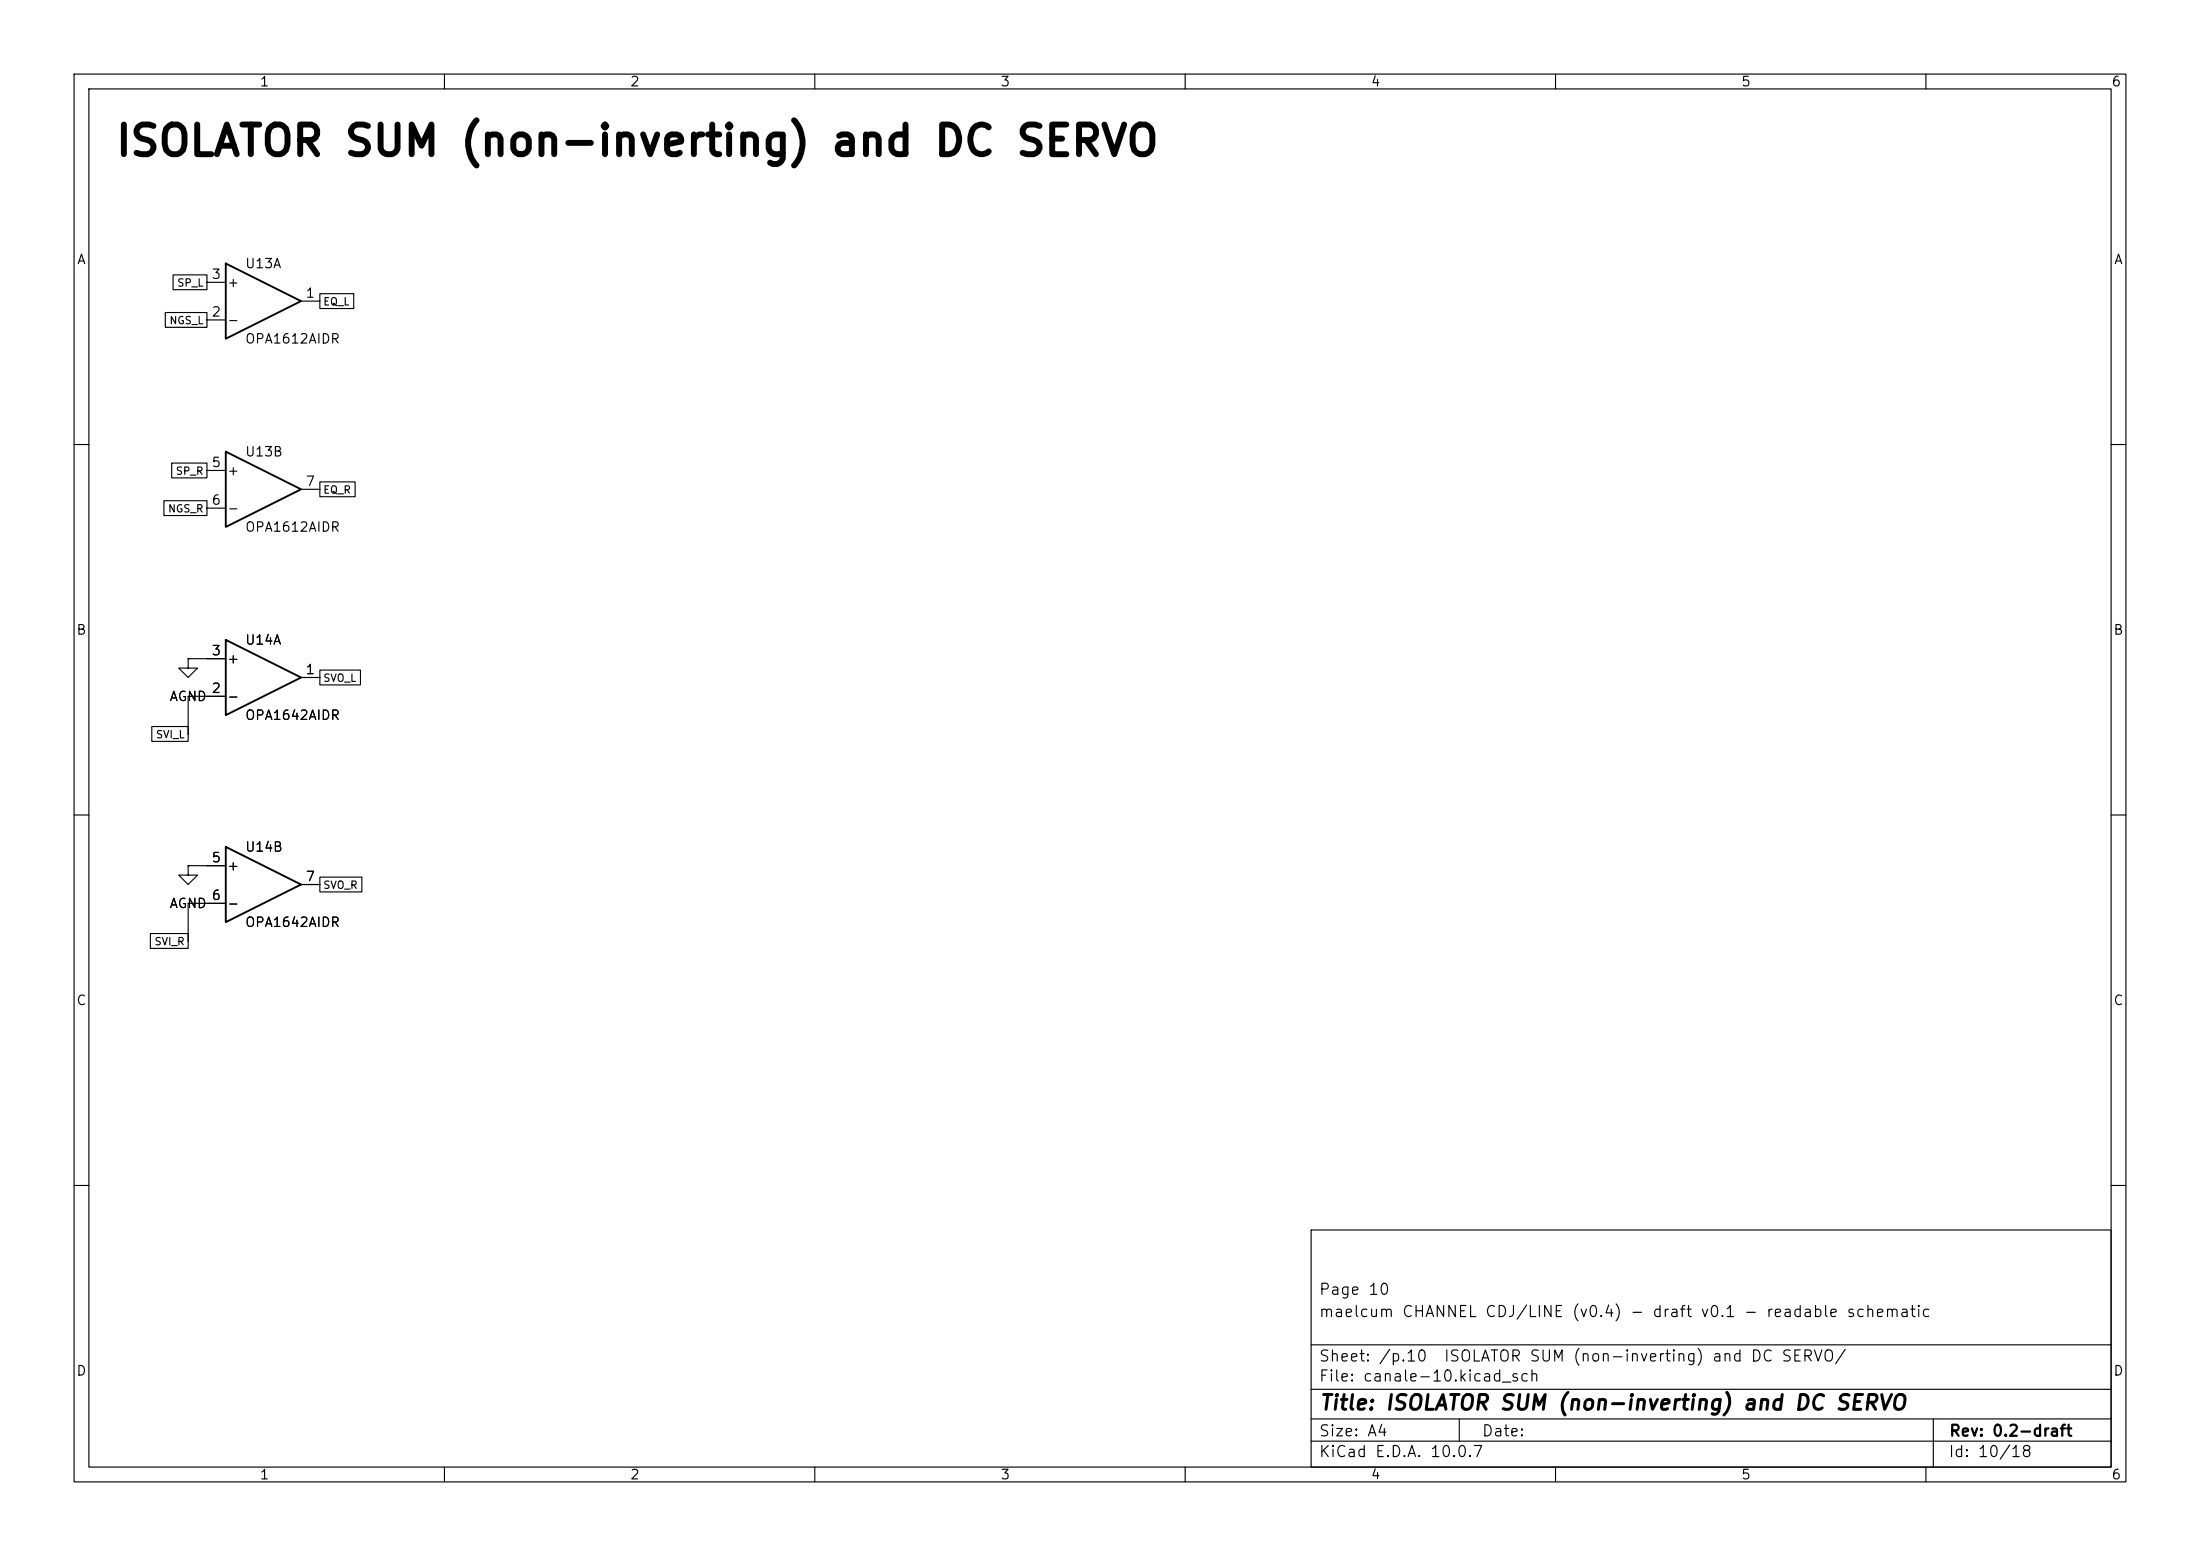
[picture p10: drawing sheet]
(kicad_sch
 (version 20260101)
 (generator "eeschema")
 (generator_version "10.0")
 (paper "A4")
 (title_block
  (title "ISOLATOR SUM (non-inverting) and DC SERVO")
  (rev "0.2-draft")
  (comment 1 "maelcum CHANNEL CDJ/LINE (v0.4) - draft v0.1 - readable schematic")
  (comment 2 "Page 10"))
 (lib_symbols
  (symbol
   "Amplifier_Operational:OPA1612AxD"
   (pin_names
    (offset 0.127)) (exclude_from_sim no) (in_bom yes) (on_board yes)
   (in_pos_files yes)
   (duplicate_pin_numbers_are_jumpers no)
   (property
    "Reference"
    "U" (at 0 5.08 0) (show_name no) (do_not_autoplace no) (effects (font (size 1.27 1.27)) (justify left)))
   (property
    "Value"
    "OPA1612AxD" (at 0 -5.08 0) (show_name no) (do_not_autoplace no) (effects (font (size 1.27 1.27)) (justify left)))
   (property
    "Footprint"
    "" (at 0 0 0) (show_name no) (do_not_autoplace no) (hide yes) (effects (font (size 1.27 1.27))))
   (property
    "Datasheet"
    "http://www.ti.com/lit/ds/symlink/opa1612.pdf" (at 0 0 0) (show_name no) (do_not_autoplace no) (hide yes) (effects (font (size 1.27 1.27))))
   (property
    "Description"
    "Dual SoundPlus High Performance, Bipolar-Input Audio Operational Amplifiers, SOIC-8" (at 0 0 0) (show_name no) (do_not_autoplace no) (hide yes) (effects (font (size 1.27 1.27))))
   (property
    "ki_locked"
    "" (at 0 0 0) (show_name no) (do_not_autoplace no) (effects (font (size 1.27 1.27))))
   (property
    "ki_keywords"
    "dual opamp" (at 0 0 0) (show_name no) (do_not_autoplace no) (hide yes) (effects (font (size 1.27 1.27))))
   (property
    "ki_fp_filters"
    "SOIC*3.9x4.9mm*P1.27mm* DIP*W7.62mm* TO*99* OnSemi*Micro8* TSSOP*3x3mm*P0.65mm* TSSOP*4.4x3mm*P0.65mm* MSOP*3x3mm*P0.65mm* SSOP*3.9x4.9mm*P0.635mm* LFCSP*2x2mm*P0.5mm* *SIP* SOIC*5.3x6.2mm*P1.27mm*" (at 0 0 0) (show_name no) (do_not_autoplace no) (hide yes) (effects (font (size 1.27 1.27))))
   (symbol
    "OPA1612AxD_1_1"
    (polyline (pts (xy -5.08 5.08) (xy 5.08 0) (xy -5.08 -5.08) (xy -5.08 5.08)) (stroke (width 0.254) (type default)) (fill (type background)))
    (pin
    output
    line (at 7.62 0 180) (length 2.54) (name
    "" (effects (font (size 1.27 1.27)))) (number
    "1" (effects (font (size 1.27 1.27)))))
    (pin
    input
    line (at -7.62 -2.54 0) (length 2.54) (name
    "-" (effects (font (size 1.27 1.27)))) (number
    "2" (effects (font (size 1.27 1.27)))))
    (pin
    input
    line (at -7.62 2.54 0) (length 2.54) (name
    "+" (effects (font (size 1.27 1.27)))) (number
    "3" (effects (font (size 1.27 1.27))))))
   (symbol
    "OPA1612AxD_2_1"
    (polyline (pts (xy -5.08 5.08) (xy 5.08 0) (xy -5.08 -5.08) (xy -5.08 5.08)) (stroke (width 0.254) (type default)) (fill (type background)))
    (pin
    input
    line (at -7.62 2.54 0) (length 2.54) (name
    "+" (effects (font (size 1.27 1.27)))) (number
    "5" (effects (font (size 1.27 1.27)))))
    (pin
    input
    line (at -7.62 -2.54 0) (length 2.54) (name
    "-" (effects (font (size 1.27 1.27)))) (number
    "6" (effects (font (size 1.27 1.27)))))
    (pin
    output
    line (at 7.62 0 180) (length 2.54) (name
    "" (effects (font (size 1.27 1.27)))) (number
    "7" (effects (font (size 1.27 1.27))))))
   (symbol
    "OPA1612AxD_3_1"
    (pin
    power_in
    line (at -2.54 -7.62 90) (length 3.81) (name
    "V-" (effects (font (size 1.27 1.27)))) (number
    "4" (effects (font (size 1.27 1.27)))))
    (pin
    power_in
    line (at -2.54 7.62 270) (length 3.81) (name
    "V+" (effects (font (size 1.27 1.27)))) (number
    "8" (effects (font (size 1.27 1.27))))))
   (embedded_fonts no))
  (symbol
   "power:GND"
   (power global)
   (pin_numbers (hide yes))
   (pin_names
    (offset 0) (hide yes)) (exclude_from_sim no) (in_bom yes) (on_board yes)
   (in_pos_files yes)
   (duplicate_pin_numbers_are_jumpers no)
   (property
    "Reference"
    "#PWR" (at 0 -6.35 0) (show_name no) (do_not_autoplace no) (hide yes) (effects (font (size 1.27 1.27))))
   (property
    "Value"
    "GND" (at 0 -3.81 0) (show_name no) (do_not_autoplace no) (effects (font (size 1.27 1.27))))
   (property
    "Footprint"
    "" (at 0 0 0) (show_name no) (do_not_autoplace no) (hide yes) (effects (font (size 1.27 1.27))))
   (property
    "Datasheet"
    "" (at 0 0 0) (show_name no) (do_not_autoplace no) (hide yes) (effects (font (size 1.27 1.27))))
   (property
    "Description"
    "Power symbol creates a global label with name \"GND\" , ground" (at 0 0 0) (show_name no) (do_not_autoplace no) (hide yes) (effects (font (size 1.27 1.27))))
   (property
    "ki_keywords"
    "global power" (at 0 0 0) (show_name no) (do_not_autoplace no) (hide yes) (effects (font (size 1.27 1.27))))
   (symbol
    "GND_0_1"
    (polyline (pts (xy 0 0) (xy 0 -1.27) (xy 1.27 -1.27) (xy 0 -2.54) (xy -1.27 -1.27) (xy 0 -1.27)) (stroke (width 0) (type default)) (fill (type none))))
   (symbol
    "GND_1_1"
    (pin
    power_in
    line (at 0 0 270) (length 0) (name
    "" (effects (font (size 1.27 1.27)))) (number
    "1" (effects (font (size 1.27 1.27))))))
   (embedded_fonts no)))
 (text
  "ISOLATOR SUM (non-inverting) and DC SERVO"
  (exclude_from_sim no)
  (at 15.24 21.59 0)
  (effects (font (size 4 4)
    (bold yes)) (justify left bottom)))
 (symbol
  (lib_id "Amplifier_Operational:OPA1612AxD")
  (at 35.56 40.64 0)
  (unit 1)
  (body_style 1)
  (exclude_from_sim no)
  (in_bom yes)
  (on_board yes)
  (dnp no)
  (property
   "Reference"
   "U13" (at 33.02 35.56 0) (effects (font (size 1.27 1.27)) (justify left)))
  (property
   "Value"
   "OPA1612AIDR" (at 33.02 45.72 0) (effects (font (size 1.27 1.27)) (justify left)))
  (property
   "Footprint"
   "Package_SO:SOIC-8_3.9x4.9mm_P1.27mm" (at 35.56 40.64 0) (effects (font (size 1.27 1.27)) (justify left) (hide yes)))
  (property
   "Datasheet"
   "" (at 35.56 40.64 0) (effects (font (size 1.27 1.27)) (justify left) (hide yes)))
  (property
   "Nota"
   "somma x10 (2 per banda)" (at 35.56 40.64 0) (effects (font (size 1.27 1.27)) (justify left) (hide yes)))
  (pin
   "1")
  (pin
   "2")
  (pin
   "3")
  (instances (project
    "canale" (path
    "/f0c5571b-16e2-51a9-92b3-0eee43c7234d/d525680f-cffc-5cef-b312-6a96281ecf2b" (reference "U13") (unit 1)))))
 (symbol
  (lib_id "Amplifier_Operational:OPA1612AxD")
  (at 35.56 66.04 0)
  (unit 2)
  (body_style 1)
  (exclude_from_sim no)
  (in_bom yes)
  (on_board yes)
  (dnp no)
  (property
   "Reference"
   "U13" (at 33.02 60.96 0) (effects (font (size 1.27 1.27)) (justify left)))
  (property
   "Value"
   "OPA1612AIDR" (at 33.02 71.12 0) (effects (font (size 1.27 1.27)) (justify left)))
  (property
   "Footprint"
   "Package_SO:SOIC-8_3.9x4.9mm_P1.27mm" (at 35.56 66.04 0) (effects (font (size 1.27 1.27)) (justify left) (hide yes)))
  (property
   "Datasheet"
   "" (at 35.56 66.04 0) (effects (font (size 1.27 1.27)) (justify left) (hide yes)))
  (property
   "Nota"
   "somma x10 (2 per banda)" (at 35.56 66.04 0) (effects (font (size 1.27 1.27)) (justify left) (hide yes)))
  (pin
   "5")
  (pin
   "6")
  (pin
   "7")
  (instances (project
    "canale" (path
    "/f0c5571b-16e2-51a9-92b3-0eee43c7234d/d525680f-cffc-5cef-b312-6a96281ecf2b" (reference "U13") (unit 2)))))
 (symbol
  (lib_id "Amplifier_Operational:OPA1612AxD")
  (at 35.56 91.44 0)
  (unit 1)
  (body_style 1)
  (exclude_from_sim no)
  (in_bom yes)
  (on_board yes)
  (dnp no)
  (property
   "Reference"
   "U14" (at 33.02 86.36 0) (effects (font (size 1.27 1.27)) (justify left)))
  (property
   "Value"
   "OPA1642AIDR" (at 33.02 96.52 0) (effects (font (size 1.27 1.27)) (justify left)))
  (property
   "Footprint"
   "Package_SO:SOIC-8_3.9x4.9mm_P1.27mm" (at 35.56 91.44 0) (effects (font (size 1.27 1.27)) (justify left) (hide yes)))
  (property
   "Datasheet"
   "" (at 35.56 91.44 0) (effects (font (size 1.27 1.27)) (justify left) (hide yes)))
  (property
   "Nota"
   "servo DC (classe OPA2134 nel doc; OPA1642, SBOS484D)" (at 35.56 91.44 0) (effects (font (size 1.27 1.27)) (justify left) (hide yes)))
  (pin
   "1")
  (pin
   "2")
  (pin
   "3")
  (instances (project
    "canale" (path
    "/f0c5571b-16e2-51a9-92b3-0eee43c7234d/d525680f-cffc-5cef-b312-6a96281ecf2b" (reference "U14") (unit 1)))))
 (wire
  (pts (xy 25.4 88.9) (xy 27.94 88.9))
  (stroke (width 0) (type default)))
 (symbol
  (lib_id "power:GND")
  (at 25.4 88.9 0)
  (unit 1)
  (body_style 1)
  (exclude_from_sim no)
  (in_bom yes)
  (on_board yes)
  (dnp no)
  (property
   "Reference"
   "#PWR001" (at 25.4 88.9 0) (effects (font (size 1.27 1.27)) (justify left) (hide yes)))
  (property
   "Value"
   "AGND" (at 25.4 93.98 0) (effects (font (size 1.27 1.27))))
  (property
   "Footprint"
   "" (at 25.4 88.9 0) (effects (font (size 1.27 1.27)) (justify left) (hide yes)))
  (property
   "Datasheet"
   "" (at 25.4 88.9 0) (effects (font (size 1.27 1.27)) (justify left) (hide yes)))
  (pin
   "1")
  (instances (project
    "canale" (path
    "/f0c5571b-16e2-51a9-92b3-0eee43c7234d/d525680f-cffc-5cef-b312-6a96281ecf2b" (reference "#PWR001") (unit 1)))))
 (wire
  (pts (xy 27.94 93.98) (xy 25.4 93.98))
  (stroke (width 0) (type default)))
 (wire
  (pts (xy 25.4 93.98) (xy 25.4 99.06))
  (stroke (width 0) (type default)))
 (symbol
  (lib_id "Amplifier_Operational:OPA1612AxD")
  (at 35.56 119.38 0)
  (unit 2)
  (body_style 1)
  (exclude_from_sim no)
  (in_bom yes)
  (on_board yes)
  (dnp no)
  (property
   "Reference"
   "U14" (at 33.02 114.3 0) (effects (font (size 1.27 1.27)) (justify left)))
  (property
   "Value"
   "OPA1642AIDR" (at 33.02 124.46 0) (effects (font (size 1.27 1.27)) (justify left)))
  (property
   "Footprint"
   "Package_SO:SOIC-8_3.9x4.9mm_P1.27mm" (at 35.56 119.38 0) (effects (font (size 1.27 1.27)) (justify left) (hide yes)))
  (property
   "Datasheet"
   "" (at 35.56 119.38 0) (effects (font (size 1.27 1.27)) (justify left) (hide yes)))
  (property
   "Nota"
   "servo DC (classe OPA2134 nel doc; OPA1642, SBOS484D)" (at 35.56 119.38 0) (effects (font (size 1.27 1.27)) (justify left) (hide yes)))
  (pin
   "5")
  (pin
   "6")
  (pin
   "7")
  (instances (project
    "canale" (path
    "/f0c5571b-16e2-51a9-92b3-0eee43c7234d/d525680f-cffc-5cef-b312-6a96281ecf2b" (reference "U14") (unit 2)))))
 (wire
  (pts (xy 25.4 116.84) (xy 27.94 116.84))
  (stroke (width 0) (type default)))
 (symbol
  (lib_id "power:GND")
  (at 25.4 116.84 0)
  (unit 1)
  (body_style 1)
  (exclude_from_sim no)
  (in_bom yes)
  (on_board yes)
  (dnp no)
  (property
   "Reference"
   "#PWR002" (at 25.4 116.84 0) (effects (font (size 1.27 1.27)) (justify left) (hide yes)))
  (property
   "Value"
   "AGND" (at 25.4 121.92 0) (effects (font (size 1.27 1.27))))
  (property
   "Footprint"
   "" (at 25.4 116.84 0) (effects (font (size 1.27 1.27)) (justify left) (hide yes)))
  (property
   "Datasheet"
   "" (at 25.4 116.84 0) (effects (font (size 1.27 1.27)) (justify left) (hide yes)))
  (pin
   "1")
  (instances (project
    "canale" (path
    "/f0c5571b-16e2-51a9-92b3-0eee43c7234d/d525680f-cffc-5cef-b312-6a96281ecf2b" (reference "#PWR002") (unit 1)))))
 (wire
  (pts (xy 27.94 121.92) (xy 25.4 121.92))
  (stroke (width 0) (type default)))
 (wire
  (pts (xy 25.4 121.92) (xy 25.4 127))
  (stroke (width 0) (type default)))
 (global_label
  "EQ_L"
  (shape passive)
  (at 43.18 40.64 0)
  (fields_autoplaced yes)
  (effects (font (size 1 1)) (justify left)))
 (global_label
  "SP_L"
  (shape passive)
  (at 27.94 38.1 180)
  (fields_autoplaced yes)
  (effects (font (size 1 1)) (justify right)))
 (global_label
  "NGS_L"
  (shape passive)
  (at 27.94 43.18 180)
  (fields_autoplaced yes)
  (effects (font (size 1 1)) (justify right)))
 (global_label
  "SP_R"
  (shape passive)
  (at 27.94 63.5 180)
  (fields_autoplaced yes)
  (effects (font (size 1 1)) (justify right)))
 (global_label
  "NGS_R"
  (shape passive)
  (at 27.94 68.58 180)
  (fields_autoplaced yes)
  (effects (font (size 1 1)) (justify right)))
 (global_label
  "EQ_R"
  (shape passive)
  (at 43.18 66.04 0)
  (fields_autoplaced yes)
  (effects (font (size 1 1)) (justify left)))
 (global_label
  "SVO_L"
  (shape passive)
  (at 43.18 91.44 0)
  (fields_autoplaced yes)
  (effects (font (size 1 1)) (justify left)))
 (global_label
  "SVI_L"
  (shape passive)
  (at 25.4 99.06 180)
  (fields_autoplaced yes)
  (effects (font (size 1 1)) (justify right)))
 (global_label
  "SVI_R"
  (shape passive)
  (at 25.4 127 180)
  (fields_autoplaced yes)
  (effects (font (size 1 1)) (justify right)))
 (global_label
  "SVO_R"
  (shape passive)
  (at 43.18 119.38 0)
  (fields_autoplaced yes)
  (effects (font (size 1 1)) (justify left))))
